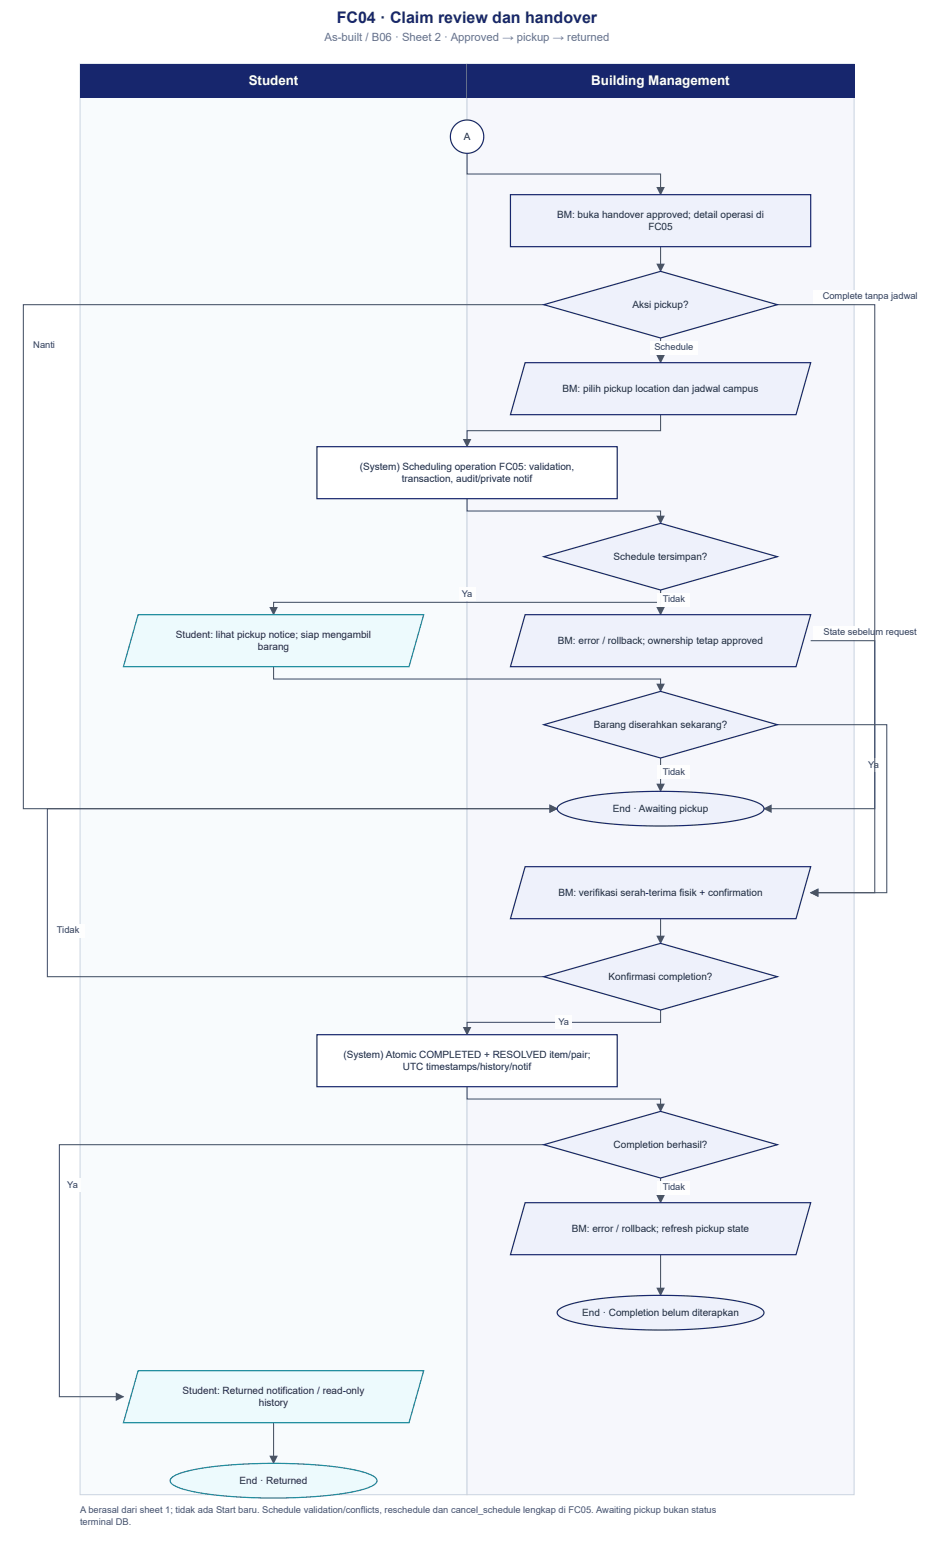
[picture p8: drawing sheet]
<svg xmlns="http://www.w3.org/2000/svg" width="371mm" height="613mm" viewBox="0 0 371 613" stroke-linecap="round" stroke-linejoin="round" font-family="sans-serif">
<path d="M31.7 25.4h153.5v567.8h-153.5z" fill="#f8fbfd"/>
<path d="M31.7 25.4h153.5v567.8h-153.5z" fill="none" stroke="#cbd5e1" stroke-width=".4"/>
<path d="M31.7 25.4h153.5v13.2h-153.5z" fill="#17266d"/>
<path d="M185.2 25.4h153.5v567.8h-153.5z" fill="#f6f7fc"/>
<path d="M185.2 25.4h153.5v567.8h-153.5z" fill="none" stroke="#cbd5e1" stroke-width=".4"/>
<path d="M185.2 25.4h153.5v13.2h-153.5z" fill="#17266d"/>
<path d="M185.2 60.9v8.2h76.7v8.2" fill="none" stroke="#475569" stroke-width=".42"/>
<path d="M260.2 74.2h3.4l-1.7 3.4z" fill="#475569"/>
<path d="M261.9 97.9v9.8" fill="none" stroke="#475569" stroke-width=".42"/>
<path d="M260.2 104.6h3.4l-1.7 3.4z" fill="#475569"/>
<path d="M261.9 134.1v9.8" fill="none" stroke="#475569" stroke-width=".42"/>
<path d="M260.2 140.9h3.4l-1.7 3.4z" fill="#475569"/>
<path d="M257.8 135.3h18.9v5.3h-18.9z" fill="#fff"/>
<path d="M261.9 164.6v6.3h-76.7v6.4" fill="none" stroke="#475569" stroke-width=".42"/>
<path d="M183.5 174.2h3.4l-1.7 3.4z" fill="#475569"/>
<path d="M185.2 197.9v4.9h76.7v4.9" fill="none" stroke="#475569" stroke-width=".42"/>
<path d="M260.2 204.6h3.4l-1.7 3.4z" fill="#475569"/>
<path d="M261.9 234.2v4.9h-153.4v4.8" fill="none" stroke="#475569" stroke-width=".42"/>
<path d="M106.8 240.9h3.4l-1.7 3.4z" fill="#475569"/>
<path d="M181.8 233.2h6.8v5.3h-6.8z" fill="#fff"/>
<path d="M261.9 234.2v9.7" fill="none" stroke="#475569" stroke-width=".42"/>
<path d="M260.2 240.9h3.4l-1.7 3.4z" fill="#475569"/>
<path d="M260.8 235.3h12.9v5.3h-12.9z" fill="#fff"/>
<path d="M321.5 254.3h25.4v66.6h-44" fill="none" stroke="#475569" stroke-width=".42"/>
<path d="M302.6 320.9l3.4-1.7v3.4z" fill="#475569"/>
<path d="M322.3 248.4h45.5v5.3h-45.5z" fill="#fff"/>
<path d="M108.5 264.6v4.9h153.4v4.9" fill="none" stroke="#475569" stroke-width=".42"/>
<path d="M260.2 271.3h3.4l-1.7 3.4z" fill="#475569"/>
<path d="M261.9 300.8v13.3" fill="none" stroke="#475569" stroke-width=".42"/>
<path d="M260.2 311h3.4l-1.7 3.4z" fill="#475569"/>
<path d="M260.8 303.7h12.9v5.3h-12.9z" fill="#fff"/>
<path d="M308.2 287.6h43.4v66.7h-30.1" fill="none" stroke="#475569" stroke-width=".42"/>
<path d="M321.1 354.3l3.4-1.7v3.4z" fill="#475569"/>
<path d="M343.1 301.1h6.7v5.3h-6.7z" fill="#fff"/>
<path d="M308.2 120.9h38.7v233.4h-25.4" fill="none" stroke="#475569" stroke-width=".42"/>
<path d="M321.1 354.3l3.4-1.7v3.4z" fill="#475569"/>
<path d="M322.3 115.1h45.5v5.3h-45.5z" fill="#fff"/>
<path d="M215.6 120.9h-206.3v200h211.6" fill="none" stroke="#475569" stroke-width=".42"/>
<path d="M217.9 319.2l3.4 1.7-3.4 1.7z" fill="#475569"/>
<path d="M11.1 134.4h12.8v5.3h-12.8z" fill="#fff"/>
<path d="M261.9 364.6v9.8" fill="none" stroke="#475569" stroke-width=".42"/>
<path d="M260.2 371.3h3.4l-1.7 3.4z" fill="#475569"/>
<path d="M220.9 320.9h-202.1v66.7h196.8" fill="none" stroke="#475569" stroke-width=".42"/>
<path d="M217.9 319.2l3.4 1.7-3.4 1.7z" fill="#475569"/>
<path d="M20.6 366.7h12.9v5.3h-12.9z" fill="#fff"/>
<path d="M261.9 400.8v4.9h-76.7v4.9" fill="none" stroke="#475569" stroke-width=".42"/>
<path d="M183.5 407.6h3.4l-1.7 3.4z" fill="#475569"/>
<path d="M220.2 403.1h6.7v5.3h-6.7z" fill="#fff"/>
<path d="M185.2 431.3v4.9h76.7v4.9" fill="none" stroke="#475569" stroke-width=".42"/>
<path d="M260.2 438h3.4l-1.7 3.4z" fill="#475569"/>
<path d="M261.9 467.5v9.8" fill="none" stroke="#475569" stroke-width=".42"/>
<path d="M260.2 474.3h3.4l-1.7 3.3z" fill="#475569"/>
<path d="M260.8 468.7h12.9v5.3h-12.9z" fill="#fff"/>
<path d="M261.9 497.9v16.2" fill="none" stroke="#475569" stroke-width=".42"/>
<path d="M260.2 511h3.4l-1.7 3.4z" fill="#475569"/>
<path d="M215.6 454.3h-192.1v100h25.4" fill="none" stroke="#475569" stroke-width=".42"/>
<path d="M45.9 552.6l3.4 1.7-3.4 1.7z" fill="#475569"/>
<path d="M25.4 467.8h6.7v5.3h-6.7z" fill="#fff"/>
<path d="M108.5 564.6v16.2" fill="none" stroke="#475569" stroke-width=".42"/>
<path d="M106.8 577.7h3.4l-1.7 3.4z" fill="#475569"/>
<circle cx="185.2" cy="54.2" r="6.6" fill="#fff"/>
<circle cx="185.2" cy="54.2" r="6.6" fill="none" stroke="#17266d" stroke-width=".48"/>
<path d="M202.4 77.3h119.1v20.6h-119.1z" fill="#eef1fb"/>
<path d="M202.4 77.3h119.1v20.6h-119.1z" fill="none" stroke="#17266d" stroke-width=".48"/>
<path d="M215.6 120.9l46.3-13.2 46.3 13.2-46.3 13.2z" fill="#eef1fb"/>
<path d="M215.6 120.9l46.3-13.2 46.3 13.2-46.3 13.2z" fill="none" stroke="#17266d" stroke-width=".48"/>
<path d="M208.2 143.9h113.3l-5.9 20.7h-113.2z" fill="#eef1fb"/>
<path d="M208.2 143.9h113.3l-5.9 20.7h-113.2z" fill="none" stroke="#17266d" stroke-width=".48"/>
<path d="M125.7 177.3h119v20.6h-119z" fill="#fff"/>
<path d="M125.7 177.3h119v20.6h-119z" fill="none" stroke="#17266d" stroke-width=".48"/>
<path d="M215.6 220.9l46.3-13.2 46.3 13.2-46.3 13.3z" fill="#eef1fb"/>
<path d="M215.6 220.9l46.3-13.2 46.3 13.2-46.3 13.3z" fill="none" stroke="#17266d" stroke-width=".48"/>
<path d="M54.8 243.9h113.2l-5.8 20.7h-113.3z" fill="#edfafd"/>
<path d="M54.8 243.9h113.2l-5.8 20.7h-113.3z" fill="none" stroke="#16899b" stroke-width=".48"/>
<path d="M208.2 243.9h113.3l-5.9 20.7h-113.2z" fill="#eef1fb"/>
<path d="M208.2 243.9h113.3l-5.9 20.7h-113.2z" fill="none" stroke="#17266d" stroke-width=".48"/>
<path d="M215.6 287.6l46.3-13.2 46.3 13.2-46.3 13.2z" fill="#eef1fb"/>
<path d="M215.6 287.6l46.3-13.2 46.3 13.2-46.3 13.2z" fill="none" stroke="#17266d" stroke-width=".48"/>
<path d="M221.5 319.8l1.6-1.1 2.7-1 8.2-1.8 11.5-1.3 13.2-.5 13.2 .2 12.4 .9 10 1.5 6.5 2a2.3 2.3 0 0 1 1.8 3.1l-1.4 1.1-2.5 1.1-8.1 1.9-11.5 1.3-13.1 .6-13.6-.2-12.8-.9-10-1.5-6.5-2a2.3 2.3 0 0 1-1.9-3.1z" fill="#eef1fb"/>
<path d="M221.5 319.8l1.6-1.1 2.7-1 8.2-1.8 11.5-1.3 13.2-.5 13.2 .2 12.4 .9 10 1.5 6.5 2a2.3 2.3 0 0 1 1.8 3.1l-1.4 1.1-2.5 1.1-8.1 1.9-11.5 1.3-13.1 .6-13.6-.2-12.8-.9-10-1.5-6.5-2a2.3 2.3 0 0 1-1.9-3.1z" fill="none" stroke="#17266d" stroke-width=".48"/>
<path d="M208.2 344h113.3l-5.9 20.6h-113.2z" fill="#eef1fb"/>
<path d="M208.2 344h113.3l-5.9 20.6h-113.2z" fill="none" stroke="#17266d" stroke-width=".48"/>
<path d="M215.6 387.6l46.3-13.2 46.3 13.2-46.3 13.2z" fill="#eef1fb"/>
<path d="M215.6 387.6l46.3-13.2 46.3 13.2-46.3 13.2z" fill="none" stroke="#17266d" stroke-width=".48"/>
<path d="M125.7 410.6h119v20.7h-119z" fill="#fff"/>
<path d="M125.7 410.6h119v20.7h-119z" fill="none" stroke="#17266d" stroke-width=".48"/>
<path d="M215.6 454.3l46.3-13.2 46.3 13.2-46.3 13.2z" fill="#eef1fb"/>
<path d="M215.6 454.3l46.3-13.2 46.3 13.2-46.3 13.2z" fill="none" stroke="#17266d" stroke-width=".48"/>
<path d="M208.2 477.3h113.3l-5.9 20.6h-113.2z" fill="#eef1fb"/>
<path d="M208.2 477.3h113.3l-5.9 20.6h-113.2z" fill="none" stroke="#17266d" stroke-width=".48"/>
<path d="M221.5 519.8l1.6-1 2.7-1.1 8.2-1.8 11.5-1.2 13.2-.6 13.2 .2 12.4 .9 10 1.5 6.5 2.1a2.3 2.3 0 0 1 1.8 3l-1.4 1.2-2.5 1-8.1 1.9-11.5 1.3-13.1 .6-13.6-.1-12.8-1-10-1.5-6.5-2a2.3 2.3 0 0 1-1.9-3.1z" fill="#eef1fb"/>
<path d="M221.5 519.8l1.6-1 2.7-1.1 8.2-1.8 11.5-1.2 13.2-.6 13.2 .2 12.4 .9 10 1.5 6.5 2.1a2.3 2.3 0 0 1 1.8 3l-1.4 1.2-2.5 1-8.1 1.9-11.5 1.3-13.1 .6-13.6-.1-12.8-1-10-1.5-6.5-2a2.3 2.3 0 0 1-1.9-3.1z" fill="none" stroke="#17266d" stroke-width=".48"/>
<path d="M54.8 544h113.2l-5.8 20.6h-113.3z" fill="#edfafd"/>
<path d="M54.8 544h113.2l-5.8 20.6h-113.3z" fill="none" stroke="#16899b" stroke-width=".48"/>
<path d="M68 586.5l1.6-1.1 2.7-1 8.3-1.8 11.4-1.3 13.3-.5 13.1 .2 12.4 .9 10 1.5 6.5 2a2.3 2.3 0 0 1 1.9 3.1l-1.5 1.1-2.4 1.1-8.2 1.9-11.5 1.3-13.1 .6-13.6-.2-12.8-.9-10-1.5-6.5-2a2.3 2.3 0 0 1-1.8-3.1z" fill="#edfafd"/>
<path d="M68 586.5l1.6-1.1 2.7-1 8.3-1.8 11.4-1.3 13.3-.5 13.1 .2 12.4 .9 10 1.5 6.5 2a2.3 2.3 0 0 1 1.9 3.1l-1.5 1.1-2.4 1.1-8.2 1.9-11.5 1.3-13.1 .6-13.6-.2-12.8-.9-10-1.5-6.5-2a2.3 2.3 0 0 1-1.8-3.1z" fill="none" stroke="#16899b" stroke-width=".48"/>
<text font-size="6.3" fill="#17266d" x="133.5" y="9">FC04 · Claim review dan handover</text>
<g font-size="5.3" fill="#fff">
<text x="98.6" y="33.9">Student</text>
<text x="234.4" y="33.9">Building Management</text>
</g>
<text font-size="4.5" fill="#64748b" x="128.7" y="16.4">As-built / B06 · Sheet 2 · Approved → pickup → returned</text>
<g font-size="4" fill="#1e293b">
<text x="183.9" y="55.6">A</text>
<text x="220.9" y="86.5">BM: buka handover approved; detail operasi di</text>
<text x="257.1" y="91.3">FC05</text>
<text x="250.8" y="122.2">Aksi pickup?</text>
<text x="223.1" y="155.6">BM: pilih pickup location dan jadwal campus</text>
<text x="142.6" y="186.5">(System) Scheduling operation FC05: validation,</text>
<text x="159.3" y="191.3">transaction, audit/private notif</text>
<text x="243.3" y="222.2">Schedule tersimpan?</text>
<text x="69.8" y="253.2">Student: lihat pickup notice; siap mengambil</text>
<text x="102.3" y="258">barang</text>
<text x="221.2" y="255.6">BM: error / rollback; ownership tetap approved</text>
<text x="235.5" y="288.9">Barang diserahkan sekarang?</text>
<text x="243" y="322.3">End · Awaiting pickup</text>
<text x="221.4" y="355.6">BM: verifikasi serah-terima fisik + confirmation</text>
<text x="241.3" y="388.9">Konfirmasi completion?</text>
<text x="136.2" y="419.9">(System) Atomic COMPLETED + RESOLVED item/pair;</text>
<text x="159.7" y="424.7">UTC timestamps/history/notif</text>
<text x="243.3" y="455.6">Completion berhasil?</text>
<text x="226.8" y="488.9">BM: error / rollback; refresh pickup state</text>
<text x="230.8" y="522.3">End · Completion belum diterapkan</text>
<text x="72.4" y="553.2">Student: Returned notification / read-only</text>
<text x="102.6" y="558">history</text>
<text x="95" y="589">End · Returned</text>
</g>
<g font-size="3.7" fill="#334155">
<text x="326.2" y="118.8">Complete tanpa jadwal</text>
<text x="13.2" y="138.1">Nanti</text>
<text x="259.5" y="139">Schedule</text>
<text x="183.1" y="236.9">Y</text>
<text x="185.3" y="236.9">a</text>
<text x="262.8" y="239.1">Tidak</text>
<text x="326.5" y="252.1">State sebelum request</text>
<text x="344.3" y="304.8">Ya</text>
<text x="262.8" y="307.4">Tidak</text>
<text x="22.6" y="370.4">Tidak</text>
<text x="221.4" y="406.8">Ya</text>
<text x="26.6" y="471.5">Ya</text>
<text x="262.8" y="472.4">Tidak</text>
</g>
<g font-size="3.7" fill="#475569">
<text x="31.7" y="600.3">A berasal dari sheet 1; tidak ada Start baru. Schedule validation/conflicts, reschedule dan cancel_schedule lengkap di FC05. Awaiting pickup bukan status</text>
<text x="31.7" y="605.1">terminal DB.</text>
</g>
</svg>
